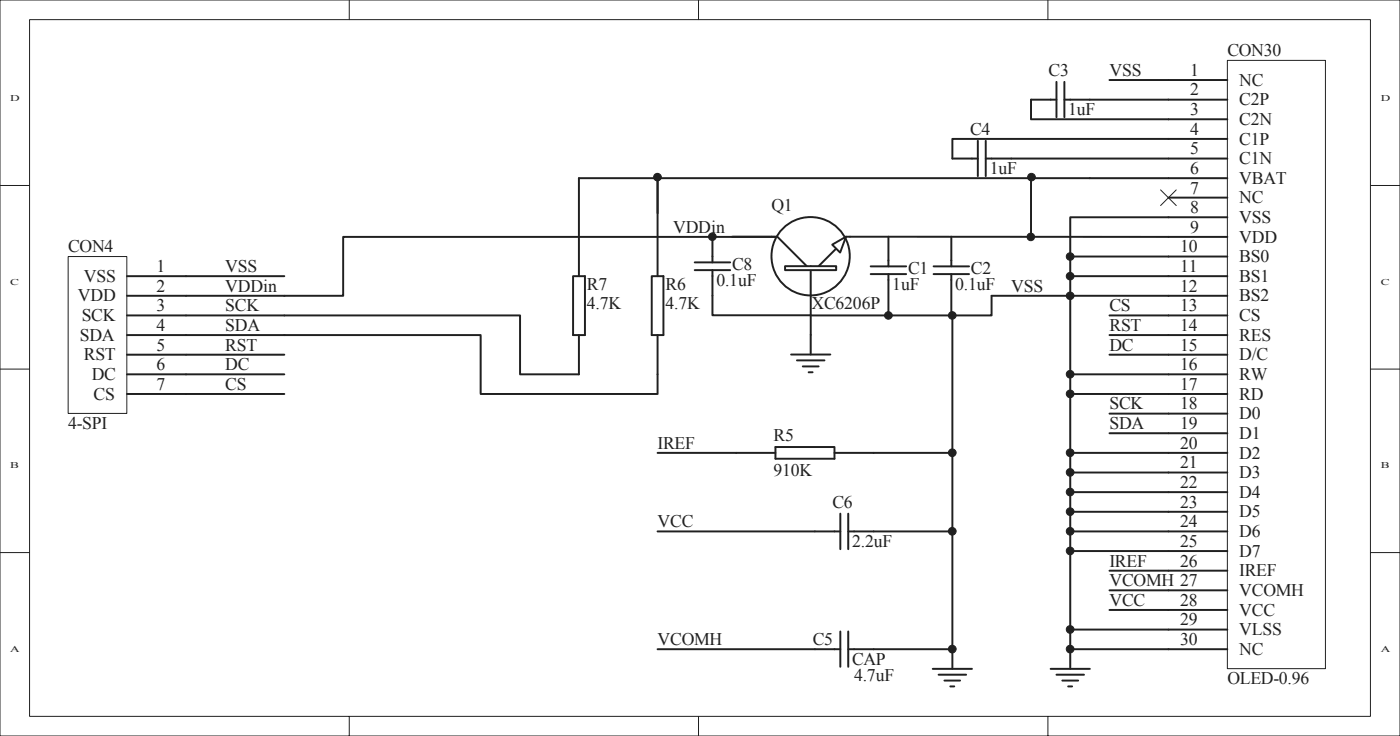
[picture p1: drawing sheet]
<svg xmlns="http://www.w3.org/2000/svg" width="157mm" height="83mm" viewBox="0 0 157 83" stroke-linecap="round" stroke-linejoin="round" font-family="sans-serif">
<g fill="none" stroke="#231f20" stroke-width=".11">
<path d="M0 0h157.1v82.5h-157.1zM3.3 2.2h150.5v78.1h-150.5zM39.2 0v2.2M78.4 0v2.2M117.6 0v2.2M0 20.8h3.3M153.8 20.8h3.3M0 41.4h3.3M153.8 41.4h3.3M0 62h3.3M153.8 62h3.3M39.2 80.3v2.2"/>
<path d="M78.4 80.3v2.2M117.6 80.3v2.2"/>
</g>
<path d="M7.7 28.8h6.5v17.6h-6.5z" fill="#fff"/>
<path d="M7.6 28.8h6.6v17.6h-6.6z" fill="none" stroke="#231f20" stroke-width=".11"/>
<path d="M14.3 31h6.6M14.3 33.2h6.6M14.3 35.4h6.6M14.3 37.6h6.6M14.3 39.8h6.6M14.3 42h6.6M14.3 44.2h6.6" fill="none" stroke="#231f20" stroke-width=".22"/>
<path d="M137.8 6.8h10.9v68.2h-10.9z" fill="#fff"/>
<path d="M137.7 6.8h11v68.2h-11zM130.2 21.3l1.8 1.7M132 21.3l-1.8 1.7" fill="none" stroke="#231f20" stroke-width=".11"/>
<g fill="none" stroke="#231f20" stroke-width=".22">
<path d="M109.7 15.8v3.9M110.6 17.8h27.1M110.6 15.8v3.9M118.6 11.2h-2.9v2.2h22M118.6 9.2v3.9M119.5 11.2h18.2M119.5 9.2v3.9M122.3 20h15.4M131.1 9h6.6M137.7 15.6h-30.8v2.2h2.8M82.2 26.5h5l3.3 3.3M91 29.8v7.7"/>
<path d="M93.8 27.9l-1.9 1.9M94.9 26.5l42.8 .1M111.3 33.2h26.4M131.1 22.2h6.6M131.1 24.4h6.6M131.1 28.8h6.6M131.1 31h6.6M131.1 35.4h6.6M131.1 37.6h6.6M131.1 39.8h6.6M131.1 42h6.6M131.1 44.2h6.6"/>
<path d="M131.1 46.4h6.6M131.1 48.6h6.6M131.1 50.8h6.6M131.1 53h6.6M131.1 55.2h6.6M131.1 57.4h6.6M131.1 59.6h6.6M131.1 61.8h6.6M131.1 64h6.6M131.1 66.2h6.6M131.1 68.4h6.6M131.1 70.6h6.6"/>
<path d="M131.1 72.8h6.6"/>
</g>
<path d="M88.1 29.8h5.7v.5h-5.7z" fill-rule="evenodd" fill="#fff" stroke="#231f20" stroke-width=".22"/>
<path d="M93.4 27.4l1.5-.9-.6 1.8z" fill="#fff"/>
<g fill="none" stroke="#231f20" stroke-width=".22">
<path d="M65 20h57.3M65 20v11M73.8 19.5v11.5M124.5 9h6.6M20.9 39.8h11M20.9 35.4h37.5v6.6h6.6v-4.4M20.9 37.6h33v6.6h19.9v-6.6M20.9 31h11M64.3 31h1.3v6.6h-1.3zM73.1 31h1.4v6.6h-1.4zM78 29.4h3.9M78 30.3h3.9"/>
<path d="M80 30.3v5h11M80 26.5v2.9M87 26.6h-48.5v6.6h-17.6M88.8 39.7h4.4M91 37.5v2.2M93.4 27.4l1.5-.9-.6 1.8zM106.9 35.4v39.6M111.3 33.2v2.2h-20.3M120.1 28.8h11M120.1 31h11M124.5 35.4h6.6M124.5 37.6h6.6"/>
<path d="M124.5 39.8h6.6M131.1 24.4h-11v8.8v39.6h11M20.9 42h11M20.9 44.2h11M73.8 59.6h20.5M73.8 50.8h13.2M87 50.1h6.6v1.3h-6.6zM89.4 40.4h3.1M90.1 41.1h1.8M90.7 41.7h.5M94.3 57.6v4M95.2 59.6h11.7"/>
<path d="M95.2 57.6v4M106.9 50.8h-13.3M120.1 42h11M120.1 44.2h11M120.1 53h11M120.1 55.2h11M120.1 57.4h11M120.1 59.6h11M120.1 50.8h11M124.5 46.4h6.6M124.5 48.6h6.6M73.8 72.8h20.5"/>
<path d="M94.3 70.8v4M95.2 70.8v4M95.2 72.8h11.7M104.7 75h4.4M105.3 75.6h3.1M106 76.3h1.7M106.6 77h.5M117.9 75h4.4M118.6 75.6h3.1M119.2 76.3h1.8M119.9 77h.4M120.1 72.8v2.2"/>
<path d="M120.1 70.6h11M120.1 61.8h11M124.5 64h6.6M124.5 66.2h6.6M124.5 68.4h6.6"/>
<circle cx="91" cy="28.7" r="4.4"/>
</g>
<circle cx="115.7" cy="26.6" r=".43" fill="#231f20"/>
<circle cx="115.7" cy="26.6" r=".43" fill="none" stroke="#231f20" stroke-width=".11"/>
<circle cx="120.1" cy="33.2" r=".43" fill="#231f20"/>
<circle cx="120.1" cy="33.2" r=".43" fill="none" stroke="#231f20" stroke-width=".11"/>
<circle cx="120.1" cy="28.8" r=".43" fill="#231f20"/>
<circle cx="120.1" cy="28.8" r=".43" fill="none" stroke="#231f20" stroke-width=".11"/>
<circle cx="120.1" cy="31" r=".43" fill="#231f20"/>
<circle cx="120.1" cy="31" r=".43" fill="none" stroke="#231f20" stroke-width=".11"/>
<circle cx="120.1" cy="72.8" r=".43" fill="#231f20"/>
<circle cx="120.1" cy="72.8" r=".43" fill="none" stroke="#231f20" stroke-width=".11"/>
<circle cx="120.1" cy="70.6" r=".43" fill="#231f20"/>
<circle cx="120.1" cy="70.6" r=".43" fill="none" stroke="#231f20" stroke-width=".11"/>
<circle cx="120.1" cy="42" r=".43" fill="#231f20"/>
<circle cx="120.1" cy="42" r=".43" fill="none" stroke="#231f20" stroke-width=".11"/>
<circle cx="120.1" cy="44.2" r=".43" fill="#231f20"/>
<circle cx="120.1" cy="44.2" r=".43" fill="none" stroke="#231f20" stroke-width=".11"/>
<circle cx="120.1" cy="53" r=".43" fill="#231f20"/>
<circle cx="120.1" cy="53" r=".43" fill="none" stroke="#231f20" stroke-width=".11"/>
<circle cx="120.1" cy="55.2" r=".43" fill="#231f20"/>
<circle cx="120.1" cy="55.2" r=".43" fill="none" stroke="#231f20" stroke-width=".11"/>
<circle cx="120.1" cy="57.4" r=".43" fill="#231f20"/>
<circle cx="120.1" cy="57.4" r=".43" fill="none" stroke="#231f20" stroke-width=".11"/>
<circle cx="120.1" cy="59.6" r=".43" fill="#231f20"/>
<circle cx="120.1" cy="59.6" r=".43" fill="none" stroke="#231f20" stroke-width=".11"/>
<circle cx="120.1" cy="61.8" r=".43" fill="#231f20"/>
<circle cx="120.1" cy="61.8" r=".43" fill="none" stroke="#231f20" stroke-width=".11"/>
<circle cx="73.8" cy="19.9" r=".43" fill="#231f20"/>
<circle cx="73.8" cy="19.9" r=".43" fill="none" stroke="#231f20" stroke-width=".11"/>
<circle cx="115.8" cy="19.9" r=".43" fill="#231f20"/>
<circle cx="115.8" cy="19.9" r=".43" fill="none" stroke="#231f20" stroke-width=".11"/>
<circle cx="79.9" cy="26.5" r=".43" fill="#231f20"/>
<circle cx="79.9" cy="26.5" r=".43" fill="none" stroke="#231f20" stroke-width=".11"/>
<circle cx="106.9" cy="72.8" r=".43" fill="#231f20"/>
<circle cx="106.9" cy="72.8" r=".43" fill="none" stroke="#231f20" stroke-width=".11"/>
<circle cx="106.9" cy="35.4" r=".43" fill="#231f20"/>
<circle cx="106.9" cy="35.4" r=".43" fill="none" stroke="#231f20" stroke-width=".11"/>
<circle cx="106.9" cy="50.8" r=".43" fill="#231f20"/>
<circle cx="106.9" cy="50.8" r=".43" fill="none" stroke="#231f20" stroke-width=".11"/>
<circle cx="106.9" cy="59.6" r=".43" fill="#231f20"/>
<circle cx="106.9" cy="59.6" r=".43" fill="none" stroke="#231f20" stroke-width=".11"/>
<circle cx="120.1" cy="50.8" r=".43" fill="#231f20"/>
<circle cx="120.1" cy="50.8" r=".43" fill="none" stroke="#231f20" stroke-width=".11"/>
<path d="M115.7 20v6.6M97.7 29.9h4M97.7 30.7h4M99.7 26.5v3.4M99.7 30.7v4.6M104.8 29.9h4M104.8 30.7h4M106.8 26.5v3.4M106.8 30.7v4.7" fill="none" stroke="#231f20" stroke-width=".22"/>
<circle cx="99.7" cy="35.4" r=".43" fill="#231f20"/>
<circle cx="99.7" cy="35.4" r=".43" fill="none" stroke="#231f20" stroke-width=".11"/>
<g font-size="2" fill="#231f20">
<text x="117.7" y="8.5">C3</text>
<text x="124.5" y="8.5">VSS</text>
<text x="133.5" y="8.5">1</text>
<text x="133.5" y="10.7">2</text>
<text x="137.7" y="6.3">CON30</text>
<text x="139.1" y="9.6">NC</text>
<text x="139.1" y="11.8">C2P</text>
<text x="108.9" y="15.1">C4</text>
<text x="119.9" y="12.9">1uF</text>
<text x="133.5" y="12.9">3</text>
<text x="133.5" y="15.1">4</text>
<text x="133.5" y="17.3">5</text>
<text x="139.1" y="14">C2N</text>
<text x="139.1" y="16.2">C1P</text>
<text x="86.6" y="23.7">Q1</text>
<text x="111.1" y="19.5">1uF</text>
<text x="133.5" y="19.5">6</text>
<text x="133.5" y="21.7">7</text>
<text x="133.5" y="23.9">8</text>
<text x="139.1" y="20.6">VBAT</text>
<text x="139.1" y="18.4">C1N</text>
<text x="139.1" y="22.8">NC</text>
<text x="7.7" y="28.3">CON4</text>
<text x="75.6" y="26.1">VDDin</text>
<text x="132.4" y="28.3">10</text>
<text x="133.5" y="26.1">9</text>
<text x="139.1" y="27.2">VDD</text>
<text x="139.1" y="29.4">BS0</text>
<text x="139.1" y="25">VSS</text>
<text x="8.8" y="33.8">VDD</text>
<text x="9.4" y="31.6">VSS</text>
<text x="17.6" y="32.7">2</text>
<text x="17.6" y="30.5">1</text>
<text x="17.6" y="34.9">3</text>
<text x="25.3" y="30.5">VSS</text>
<text x="25.3" y="32.7">VDDin</text>
<text x="25.3" y="34.9">SCK</text>
<text x="65.9" y="32.5">R7</text>
<text x="65.9" y="34.7">4.7K</text>
<text x="74.7" y="32.5">R6</text>
<text x="74.7" y="34.7">4.7K</text>
<text x="80.4" y="32.1">0.1uF</text>
<text x="82.2" y="30.3">C8</text>
<text x="91.1" y="34.7">XC6206P</text>
<text x="100.1" y="32.6">1uF</text>
<text x="101.9" y="30.7">C1</text>
<text x="107.2" y="32.6">0.1uF</text>
<text x="109" y="30.7">C2</text>
<text x="113.5" y="32.7">VSS</text>
<text x="124.5" y="34.9">CS</text>
<text x="132.4" y="30.5">11</text>
<text x="132.4" y="34.9">13</text>
<text x="132.4" y="32.7">12</text>
<text x="139.1" y="31.6">BS1</text>
<text x="139.1" y="33.8">BS2</text>
<text x="9" y="38.2">SDA</text>
<text x="9.2" y="36">SCK</text>
<text x="9.4" y="40.4">RST</text>
<text x="17.6" y="41.5">6</text>
<text x="17.6" y="37.1">4</text>
<text x="17.6" y="39.3">5</text>
<text x="25.3" y="37.1">SDA</text>
<text x="25.3" y="39.3">RST</text>
<text x="25.3" y="41.5">DC</text>
<text x="124.5" y="39.3">DC</text>
<text x="124.5" y="37.1">RST</text>
<text x="132.4" y="41.5">16</text>
<text x="132.4" y="39.3">15</text>
<text x="132.4" y="37.1">14</text>
<text x="139.1" y="36">CS</text>
<text x="139.1" y="40.4">D/C</text>
<text x="139.1" y="38.2">RES</text>
<text x="10.3" y="42.6">DC</text>
<text x="10.5" y="44.8">CS</text>
<text x="17.6" y="43.7">7</text>
<text x="25.3" y="43.7">CS</text>
<text x="124.5" y="45.9">SCK</text>
<text x="132.4" y="43.7">17</text>
<text x="132.4" y="45.9">18</text>
<text x="139.1" y="42.6">RW</text>
<text x="139.1" y="44.8">RD</text>
<text x="139.1" y="47">D0</text>
<text x="7.7" y="48.1">4-SPI</text>
<text x="73.8" y="50.3">IREF</text>
<text x="86.8" y="49.4">R5</text>
<text x="86.8" y="53.4">910K</text>
<text x="124.5" y="48.1">SDA</text>
<text x="132.4" y="50.3">20</text>
<text x="132.4" y="48.1">19</text>
<text x="132.4" y="52.5">21</text>
<text x="139.1" y="51.4">D2</text>
<text x="139.1" y="49.2">D1</text>
<text x="139.1" y="53.6">D3</text>
<text x="73.8" y="59.1">VCC</text>
<text x="93.4" y="56.9">C6</text>
<text x="132.4" y="54.7">22</text>
<text x="132.4" y="59.1">24</text>
<text x="132.4" y="56.9">23</text>
<text x="139.1" y="55.8">D4</text>
<text x="139.1" y="58">D5</text>
<text x="95.6" y="61.3">2.2uF</text>
<text x="124.5" y="63.5">IREF</text>
<text x="124.5" y="65.7">VCOMH 27</text>
<text x="132.4" y="61.3">25</text>
<text x="132.4" y="63.5">26</text>
<text x="139.1" y="60.2">D6</text>
<text x="139.1" y="62.4">D7</text>
<text x="139.1" y="64.6">IREF</text>
<text x="124.5" y="67.9">VCC</text>
<text x="132.4" y="67.9">28</text>
<text x="132.4" y="70.1">29</text>
<text x="139.1" y="66.8">VCOMH</text>
<text x="139.1" y="69">VCC</text>
<text x="139.1" y="71.2">VLSS</text>
<text x="73.8" y="72.3">VCOMH</text>
<text x="91.2" y="72.3">C5</text>
<text x="95.6" y="74.5">CAP</text>
<text x="95.8" y="76.3">4.7uF</text>
<text x="132.4" y="72.3">30</text>
<text x="137.7" y="76.7">OLED-0.96</text>
<text x="139.1" y="73.4">NC</text>
</g>
<g font-size="1" fill="#231f20">
<text x="1.2" y="11.3">D</text>
<text x="155" y="11.3">D</text>
<text x="1.2" y="31.9">C</text>
<text x="155" y="31.9">C</text>
<text x="1.2" y="52.5">B</text>
<text x="155" y="52.5">B</text>
<text x="1.2" y="73.1">A</text>
<text x="155" y="73.1">A</text>
</g>
</svg>
